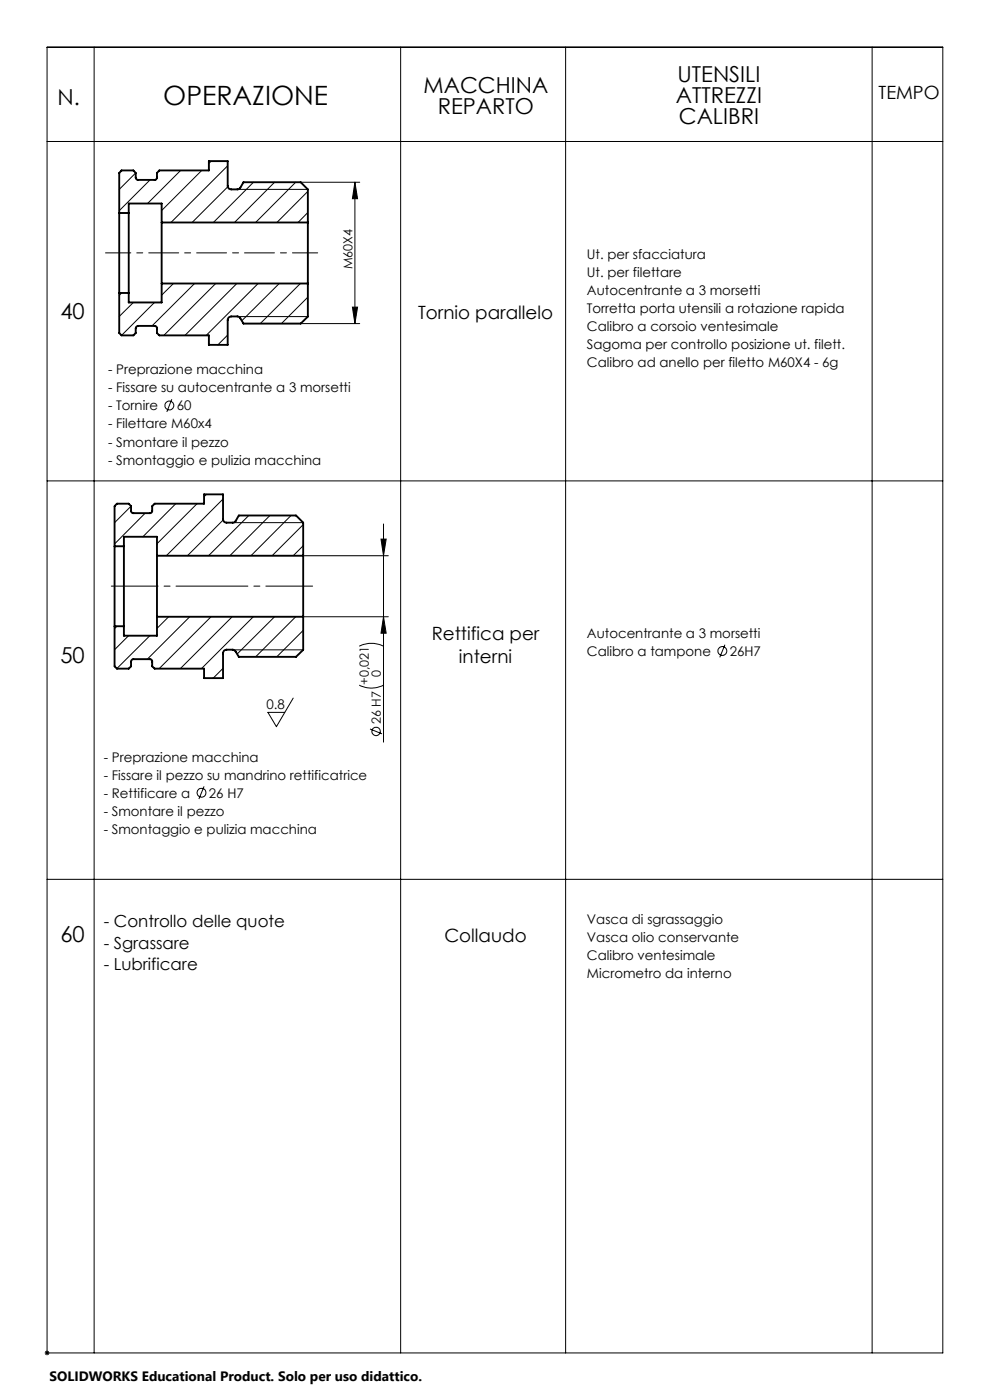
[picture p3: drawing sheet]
<svg xmlns="http://www.w3.org/2000/svg" width="210mm" height="297mm" viewBox="0 0 210 297" stroke-linecap="round" stroke-linejoin="round" font-family="sans-serif">
<g fill="none" stroke="#000" stroke-width=".21">
<path d="M20 10v277M85 10v277M120 10v277M185 10v277M10 30h190M28.8 36.7l-3.5 3.5M31.8 38.2l-6.5 6.5M38.3 36.2l-7 7M42.8 36.2l-8.5 8.5M44.8 34.2l-.5 .5M48.3 35.2l-12 12M48.3 39.6l-7.6 7.6"/>
<path d="M53.8 38.7l-8.5 8.5M58.2 38.7l-8.5 8.5M62.7 38.7l-8.5 8.5M63.8 38.7h12.5M75.3 38.7l.5 3.5h-1zM75.3 38.7v29.9M50.4 40.2h14.9M65.3 40.6l-6.6 6.6M65.3 45.1l-2.1 2.1M25.8 62.2l-.5 .4M28.3 64.2l-3 2.9M32.8 64.2l-7 7"/>
<path d="M36.8 60.1l-2.5 2.5M41.3 60.1l-9.1 9M45.8 60.1l-11.1 11.1M48.3 71.1l-2.1 2.1M50.2 60.1l-11 11.1M50.4 67.2h14.9M54.8 60.1l-11.1 11.1M59.2 60.1l-7.9 7.9M63.7 60.1l-8.5 8.5M63.8 68.6h12.5M65.3 63l-5.6 5.6M74.8 65.2h1l-.5 3.4z"/>
<path d="M36.4 84.7l-1 2.7M10 102h190M27.8 107.4l-3.5 3.5M30.8 108.9l-6.5 6.5M37.3 106.9l-7 7M41.8 106.9l-8.5 8.5M43.8 104.9l-.5 .5M47.3 105.9l-12 12M47.3 110.3l-7.5 7.6M49.4 110.9h14.9M52.8 109.4l-8.6 8.5M57.3 109.4l-8.5 8.5"/>
<path d="M61.7 109.4l-8.5 8.5M64.3 117.9h18.1M64.3 111.3l-6.6 6.6M64.3 115.8l-2.1 2.1M80.8 114.4h1.1l-.5 3.5zM81.4 111.2v46.2M24.8 132.9l-.5 .4M27.3 134.9l-3 2.9M31.8 134.9l-7 6.9M35.8 130.8l-2.5 2.5M40.3 130.8l-9 9M44.8 130.8l-11 11"/>
<path d="M49.2 130.8l-11 11M49.4 137.9h14.9M53.7 130.8l-11 11M58.2 130.8l-7.9 7.9M62.7 130.8l-8.5 8.5M64.3 130.8h18.1M64.3 133.7l-5.6 5.6M76.2 137.1a5.8 5.8 0 0 1 5.2 0M81.4 130.8l.5 3.5h-1.1zM153.8 136.8l-1.1 2.6M47.3 141.8l-2.1 2.1M62.2 148.1l-3.6 6.1-1.8-3.1h3.6"/>
<path d="M76.2 145.3a5.5 5.5 0 0 0 5.2 0M78.5 154.7l2.5 1M43.3 166.8l-1.1 2.7M10 186.5h190M9.5 287h190.5v-277h-190v277.5M9.6 286.7l.7 .7M10.3 286.7l-.7 .7"/>
<circle cx="35.9" cy="86" r=".94"/>
<circle cx="153.2" cy="138.1" r=".95"/>
<circle cx="79.8" cy="155.2" r=".9"/>
<circle cx="42.7" cy="168.2" r=".95"/>
</g>
<path d="M66.3 124.3h-42.7" fill="none" stroke="#000" stroke-width=".21" stroke-dasharray="15.2 1.3 1.3 1.3" stroke-dashoffset="5.3"/>
<path d="M22.4 53.6h45" fill="none" stroke="#000" stroke-width=".21" stroke-dasharray="6.3 1.3 1.3 1.3" stroke-dashoffset="1"/>
<path d="M75.3 38.7l.5 3.5h-1zM74.8 65.2h1l-.5 3.4zM80.8 114.4h1.1l-.5 3.5zM81.4 130.8l.5 3.5h-1.1z" fill="#000"/>
<g fill="none" stroke="#000" stroke-width=".4">
<path d="M25.3 45.2v17M25.3 45.2v-8.5l.5-.5h2.5l.5 .5v1l.4 .5h3.7l.4-.5v-1l.5-.5h10.5v-2h4v5.2l.1 .4 .4 .3 1.7 .1 .3-.2 .8-1.3h12.2l1.5 1.5v7M25.3 45.2h2M27.3 45.2v17M27.3 45.2v-2h7v4M34.3 47.2v12.9M34.3 47.2h31M65.3 47.2v12.9M25.3 62.2h2M34.3 60.1h31M34.3 60.1v4.1h-7v-2M65.3 60.1v7.1l-1.5 1.4h-12.2l-.6-1.1-.4-.3h-1.8l-.4 .2-.1 .5v5.3h-4v-2h-10.5l-.5-.5-.1-1.4-.4-.2-3.7 .1-.3 .3v1.2l-.5 .5h-2.5l-.5-.5v-8.5"/>
<path d="M24.3 115.9v17M24.3 115.9v-8.5l.5-.5h2.5l.5 .5v1.2l.4 .3h3.7l.4-.4v-1.1l.5-.5h10.5v-2h4v5.2l.1 .4 .4 .3h1.9l1-1.4h12.1l1.5 1.5v7M24.3 115.9h2M26.3 115.9v17M26.3 115.9v-2h7v4M33.3 117.9v12.9M33.3 117.9h31M64.3 117.9v12.9M24.3 132.9h2M33.3 130.8v4.1h-7v-2M33.3 130.8h31M64.3 130.8v7.1l-1.5 1.4h-12.1l-.7-1.1-.4-.3h-1.8l-.4 .2-.1 .5v5.3h-4v-2.1h-10.5l-.5-.4v-1.2l-.2-.3-.3-.1-3.7 .1-.3 .3v1.2l-.5 .4h-2.5l-.5-.4v-8.5"/>
</g>
<text font-size="5.6" x="34.6" y="22.4">OPERAZIONE</text>
<g font-size="4.7">
<text x="143.7" y="17.4">UTENSILI</text>
<text x="12.2" y="22.4">N.</text>
<text x="89.8" y="19.6">MACCHINA</text>
<text x="143.3" y="21.9">ATTREZZI</text>
<text x="92.9" y="24.2">REPARTO</text>
<text x="144" y="26.4">CALIBRI</text>
<text x="12.8" y="67.6">40</text>
<text x="12.8" y="140.7">50</text>
<text x="12.8" y="199.9">60</text>
</g>
<g font-size="3.9">
<text x="186.4" y="20.9">TEMPO</text>
<text x="88.7" y="67.6">Tornio parallelo</text>
<text x="91.6" y="135.8">Rettifica per</text>
<text x="97.4" y="140.7">interni</text>
<text x="94.3" y="199.9">Collaudo</text>
</g>
<g font-size="3.5">
<text x="22" y="196.8">- Controllo delle quote</text>
<text x="22" y="201.3">- Sgrassare</text>
<text x="22" y="205.8">- Lubrificare</text>
</g>
<text font-size="2.9" x="10.5" y="292.9">SOLIDWORKS Educational Product. Solo per uso didattico.</text>
<g font-size="2.8">
<text x="124.5" y="54.9">Ut. per sfacciatura</text>
<text x="124.5" y="58.8">Ut. per filettare</text>
<text x="124.5" y="62.6">Autocentrante a 3 morsetti</text>
<text x="124.5" y="66.4">Torretta porta utensili a rotazione rapida</text>
<text x="124.5" y="70.2">Calibro a corsoio ventesimale</text>
<text x="124.5" y="74">Sagoma per controllo posizione ut. filett.</text>
<text x="124.5" y="77.9">Calibro ad anello per filetto M60X4 - 6g</text>
<text x="22.9" y="79.4">- Preprazione macchina</text>
<text x="22.9" y="83.3">- Fissare su autocentrante a 3 morsetti</text>
<text x="22.9" y="87.1">- Tornire</text>
<text x="37.5" y="87.1">60</text>
<text x="22.9" y="90.9">- Filettare M60x4</text>
<text x="22.9" y="94.7">- Smontare il pezzo</text>
<text x="22.9" y="98.5">- Smontaggio e pulizia macchina</text>
<text x="124.5" y="135.3">Autocentrante a 3 morsetti</text>
<text x="124.5" y="139.2">Calibro a tampone</text>
<text x="154.8" y="139.2">26H7</text>
<text x="56.6" y="150.5">0.8</text>
<text x="22" y="161.6">- Preprazione macchina</text>
<text x="22" y="165.4">- Fissare il pezzo su mandrino rettificatrice</text>
<text x="22" y="169.2">- Rettificare a</text>
<text x="22" y="173">- Smontare il pezzo</text>
<text x="44.3" y="169.2">26 H7</text>
<text x="22" y="176.9">- Smontaggio e pulizia macchina</text>
<text x="124.5" y="196.1">Vasca di sgrassaggio</text>
<text x="124.5" y="199.9">Vasca olio conservante</text>
<text x="124.5" y="203.7">Calibro ventesimale</text>
<text x="124.5" y="207.5">Micrometro da interno</text>
</g>
<g font-size="2.7">
<text x="74.7" y="57.1" transform="rotate(-90 74.7 57.1)">M60X4</text>
<text x="80.8" y="143.7" transform="rotate(-90 80.8 143.7)">0</text>
<text x="78.2" y="145.3" transform="rotate(-90 78.2 145.3)">+0,021</text>
<text x="80.8" y="153.7" transform="rotate(-90 80.8 153.7)">26 H7</text>
</g>
</svg>
